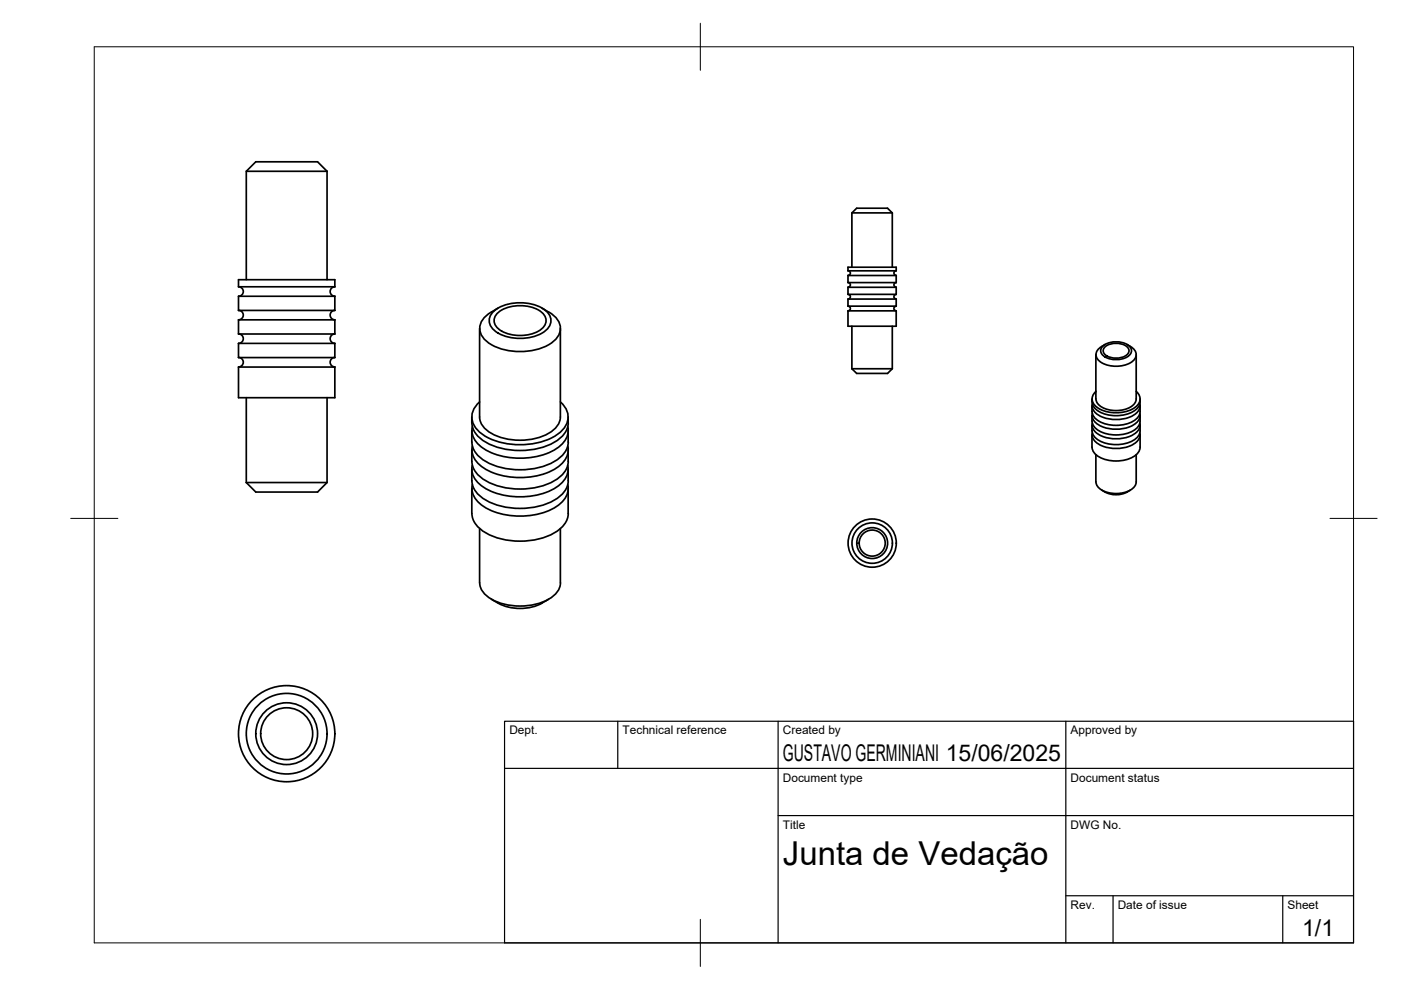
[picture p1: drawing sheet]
<svg xmlns="http://www.w3.org/2000/svg" width="297mm" height="210mm" viewBox="0 0 297 210" stroke-linecap="round" stroke-linejoin="round" font-family="sans-serif">
<!-- layer: Visible -->
<g fill="none" stroke="#000" stroke-width=".36">
<path d="M52.2 36.3h17.1M69.3 36.3l-2-2h-13.1l-2 2v23M69.3 36.3v23M50.6 59.3h20.4v1.5h-20.4zM179.8 57.4h10.2M179.8 58.4h10.2M179.8 57.4v-.7h10.2v.7M179.8 59.9h10.2M179.8 58.4v1.5M179.8 57.4a.5 .5 0 0 1 .5 .5 .5 .5 0 0 1-.5 .5M179.8 59.9a.5 .5 0 0 1 .5 .5 .5 .5 0 0 1-.5 .5M180.6 45.1h8.6"/>
<path d="M189.2 45.1l-1-1h-6.6l-1 1v11.6M189.2 45.1v11.6M190 58.4v1.5M190 57.4a.5 .5 0 0 0-.5 .5 .5 .5 0 0 0 .5 .5M190 59.9a.5 .5 0 0 0-.5 .5 .5 .5 0 0 0 .5 .5M50.6 67.8h20.4v3h-20.4M50.6 72.8h20.4v3h-20.4M50.6 77.8h20.4v6.5h-20.4zM50.6 62.8h20.4v3h-20.4zM50.6 67.8v3M50.6 72.8v3M50.6 70.8a1.01 1.01 0 0 1 1 1 1.01 1.01 0 0 1-1 1"/>
<path d="M50.6 75.8a1.01 1.01 0 0 1 1 1 1.01 1.01 0 0 1-1 1M50.6 60.8a1.01 1.01 0 0 1 1 1 1.01 1.01 0 0 1-1 1M50.6 65.8a1.01 1.01 0 0 1 1 1 1.01 1.01 0 0 1-1 1M71 70.8a1.01 1.01 0 0 0-1 1 1.01 1.01 0 0 0 1 1M71 75.8a1.01 1.01 0 0 0-1 1 1.01 1.01 0 0 0 1 1M71 60.8a1.01 1.01 0 0 0-1 1 1.01 1.01 0 0 0 1 1M71 65.8a1.01 1.01 0 0 0-1 1 1.01 1.01 0 0 0 1 1M101.7 69.6v18.8a4.5 4.5 0 0 0 2.9 3.7 12.9 12.9 0 0 0 12.8-1 3.6 3.6 0 0 0 1.4-2.7v-18.8M104.9 65.8a9.7 9.7 0 0 1 10.8 0 2.57 2.57 0 0 1 0 4.3 9.7 9.7 0 0 1-10.8 0 2.57 2.57 0 0 1 0-4.3zM105.6 65.3a6.6 6.6 0 0 0-3.8 3.6 3.9 3.9 0 0 0 2.4 4.2 13.1 13.1 0 0 0 13-.6 3.4 3.4 0 0 0 0-5.7l-.9-.6M105.7 66.2a8.2 8.2 0 0 1 9.2 0 2.12 2.12 0 0 1 0 3.5 8.2 8.2 0 0 1-9.2 0 2.12 2.12 0 0 1 0-3.5zM114.9 65.3l1.4 .9"/>
<path d="M179.8 62.4h10.2M179.8 63.4h10.2M179.8 64.9h10.2M179.8 65.9h10.2M179.8 65.9v3.3h10.2v-3.3M179.8 60.9h10.2M179.8 60.9v1.5M179.8 63.4v1.5M179.8 62.4a.5 .5 0 0 1 .5 .5 .5 .5 0 0 1-.5 .5M179.8 64.9a.5 .5 0 0 1 .5 .5 .5 .5 0 0 1-.5 .5M180.6 78.2h8.6M180.6 69.2v9"/>
<path d="M189.2 69.2v9l-1 1h-6.6l-1-1M190 60.9v1.5M190 63.4v1.5M190 62.4a.5 .5 0 0 0-.5 .5 .5 .5 0 0 0 .5 .5M190 64.9a.5 .5 0 0 0-.5 .5 .5 .5 0 0 0 .5 .5M232.3 75.2v9.4M233.9 73.4a4.5 4.5 0 0 1 5.8 .3 1.62 1.62 0 0 1-1.3 2.3 4.4 4.4 0 0 1-4.9-1 1.24 1.24 0 0 1 .4-1.6zM234.2 73.6a3.7 3.7 0 0 1 5.1 .4 1.65 1.65 0 0 1-1.8 1.9h-.6a3.1 3.1 0 0 1-2.9-1.1v-.8zM234.3 73a2.65 2.65 0 0 0-1.9 2.5 3.7 3.7 0 0 0 3.4 2.1 5.4 5.4 0 0 0 4.9-1.6 1.77 1.77 0 0 0-1-2.5l-.7-.5M240.9 75.2v9.4a2.89 2.89 0 0 1-2.6 2.3 5.7 5.7 0 0 1-5.6-1.4l-.3-.9M52.2 84.3v18M69.3 84.3v18l-2 2h-13.1l-2-2"/>
<path d="M100 88.4v1.3M100 91.3v2.4M100 95.4v2.4M100 99.5v2.4M100.1 97.8a5.1 5.1 0 0 0 2.9 4.2 15.7 15.7 0 0 0 15.4-.6 4.7 4.7 0 0 0 2.1-3.6M100.1 93.7a5.1 5.1 0 0 0 2.9 4.2 15.7 15.7 0 0 0 15.4-.6 4.7 4.7 0 0 0 2.1-3.6M100.1 98.6a4.4 4.4 0 0 0 2.6 4.8 15.5 15.5 0 0 0 15.9-.5 4.2 4.2 0 0 0 1.8-4.3M100.2 90.5a4.4 4.4 0 0 0 2.6 4.8 15.5 15.5 0 0 0 15.8-.6 4.2 4.2 0 0 0 1.8-4.2M100.2 94.6a4.4 4.4 0 0 0 2.6 4.8 15.5 15.5 0 0 0 15.8-.6 4.2 4.2 0 0 0 1.8-4.2M101.7 85.2a3.9 3.9 0 0 0 .1 6.5 14.8 14.8 0 0 0 12 2.2 8.4 8.4 0 0 0 6.5-4.3 3.9 3.9 0 0 0-1.5-4.4M120.5 99.5a5.6 5.6 0 0 1-1.4 5.4 14.4 14.4 0 0 1-12.8 2.4 8.8 8.8 0 0 1-5.9-3.8l-.3-1.6M120.5 88.4a4.9 4.9 0 0 1-3 5.4 15.7 15.7 0 0 1-15.3-.6 4.7 4.7 0 0 1-2.1-3.6"/>
<path d="M120.5 91.3v2.4M120.5 95.4v2.4M231.5 90.1a3 3 0 0 0 2.3 3.7 7.7 7.7 0 0 0 7.1-.8 2.75 2.75 0 0 0 .8-2.9M231.5 92.2v2.6a3.4 3.4 0 0 0 3.2 2.7 6.9 6.9 0 0 0 6.6-1.5l.4-1.2v-2.6M231.5 86a3 3 0 0 0 2.3 3.7 7.7 7.7 0 0 0 7.1-.8 2.75 2.75 0 0 0 .8-2.9M231.5 84.6v.6M231.5 88.1v1.2M231.5 89.3a3.4 3.4 0 0 0 3.2 2.7 6.9 6.9 0 0 0 6.6-1.6l.4-1.1M231.5 85.2a3.4 3.4 0 0 0 3.2 2.7 6.9 6.9 0 0 0 6.6-1.6l.4-1.1M231.6 89.7a2.42 2.42 0 0 0 1.6 2.6 7.5 7.5 0 0 0 7.9-.8 1.94 1.94 0 0 0 .6-1.8M231.6 91.8a2.42 2.42 0 0 0 1.6 2.5 7.5 7.5 0 0 0 7.9-.7 1.94 1.94 0 0 0 .6-1.8M231.6 85.6a2.42 2.42 0 0 0 1.6 2.6 7.5 7.5 0 0 0 7.9-.7 1.94 1.94 0 0 0 .6-1.9"/>
<path d="M231.6 87.7a2.42 2.42 0 0 0 1.6 2.6 7.5 7.5 0 0 0 7.9-.8 1.94 1.94 0 0 0 .6-1.8M232.3 96.4v5.8M232.4 83a2.01 2.01 0 0 0 .2 3.4 7.5 7.5 0 0 0 8.5-.4 1.93 1.93 0 0 0-.2-3M240.9 96.4v5.8a2.89 2.89 0 0 1-2.6 2.2 5.7 5.7 0 0 1-5.6-1.3l-.3-.9M241.7 84.6v.6M241.7 88.1v1.2M52.2 102.3h17.1M100 103.6v5.3M100.2 102.7a4.4 4.4 0 0 0 2.6 4.8 15.5 15.5 0 0 0 15.8-.5 4.2 4.2 0 0 0 1.8-4.3M101.7 112.1v11.5M118.8 112.1v11.5M120.5 103.6v5.3a5.1 5.1 0 0 1-3 4.1 15.7 15.7 0 0 1-15.3-.5 4.7 4.7 0 0 1-2.1-3.6"/>
<path d="M233.6 103.9l.7 .4M234.3 104.3a5.1 5.1 0 0 0 4.7 0M239.6 103.9l-.6 .4M101.7 123.6a4.5 4.5 0 0 0 3 3.7 12.9 12.9 0 0 0 12.8-1 3.6 3.6 0 0 0 1.3-2.7M104.2 127.1l1.4 .8M116.3 127.1a10.3 10.3 0 0 1-10.7 .8"/>
<circle cx="184.9" cy="115.2" r="5.1"/>
<circle cx="184.9" cy="115.2" r="4.3"/>
<circle cx="184.9" cy="115.2" r="2.76"/>
<circle cx="184.9" cy="115.2" r="3.3"/>
<circle cx="60.8" cy="155.6" r="5.5"/>
<circle cx="60.8" cy="155.6" r="6.6"/>
<circle cx="60.8" cy="155.6" r="10.2"/>
<circle cx="60.8" cy="155.6" r="8.6"/>
</g>
<!-- layer: BORDER -->
<path d="M20 9.9h267v190h-267zM148.5 4.9v10M15 109.9h10M282 109.9h10M148.5 194.9v10" fill="none" stroke="#000" stroke-width=".21"/>
<!-- layer: TITLEBLOCK -->
<path d="M107 152.9h180v47h-180zM131 152.9v10M165 152.9v47M226 152.9v47M107 162.9h180M165 172.9h122M226 189.9h61M236 189.9v10M272 189.9v10" fill="none" stroke="#000" stroke-width=".25"/>
<text font-size="7" x="166" y="183.4">Junta de Vedação</text>
<g font-size="4.9">
<text x="166" y="161.4">GUSTAVO GERMINIANI 15/06/2025</text>
<text x="276.1" y="198.6">1/1</text>
</g>
<g font-size="2.5">
<text x="108" y="155.7">Dept.</text>
<text x="132" y="155.7">Technical reference</text>
<text x="166" y="155.7">Created by</text>
<text x="227" y="155.7">Approved by</text>
<text x="166" y="165.7">Document type</text>
<text x="227" y="165.7">Document status</text>
<text x="166" y="175.7">Title</text>
<text x="227" y="175.7">DWG No.</text>
<text x="227" y="192.7">Rev.</text>
<text x="237" y="192.7">Date of issue</text>
<text x="273" y="192.7">Sheet</text>
</g>
</svg>
